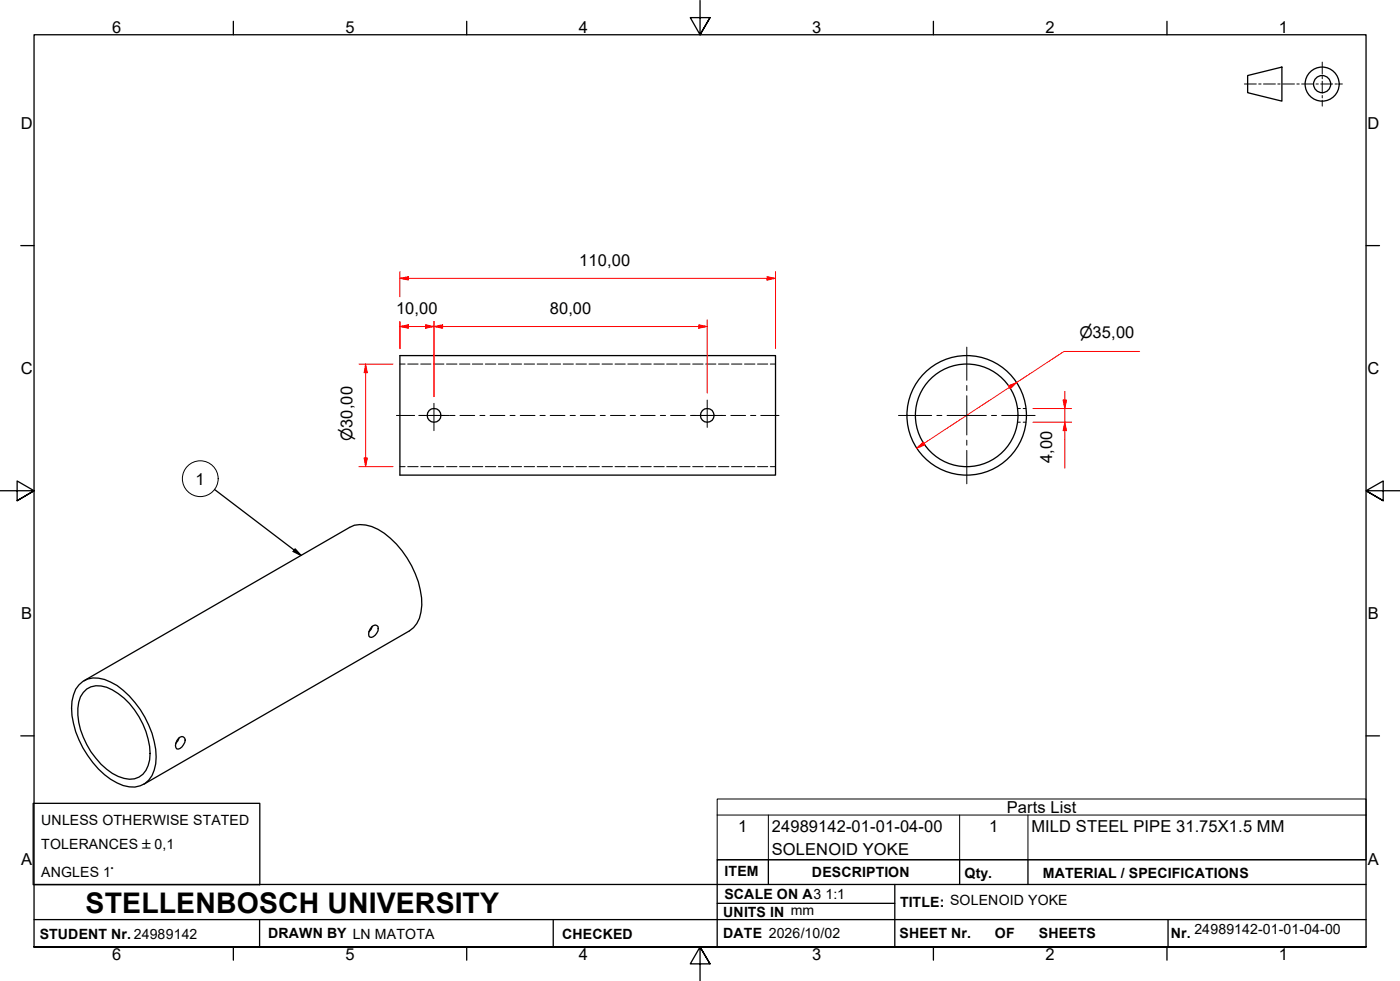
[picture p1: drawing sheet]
<svg xmlns="http://www.w3.org/2000/svg" width="410mm" height="287mm" viewBox="0 0 410 287" stroke-linecap="round" stroke-linejoin="round" font-family="sans-serif">
<!-- layer: Hidden Edges(ISO) -->
<g fill="none" stroke="#000" stroke-width=".29">
<path d="M117.1 106.6h1.5M119.4 106.6h3M123.2 106.6h3M126.9 106.6h3.1M130.7 106.6h3.1M134.6 106.6h3M138.3 106.6h3.1M142.1 106.6h3.1M145.9 106.6h3.1M149.7 106.6h3M153.5 106.6h3M157.3 106.6h3"/>
<path d="M161.1 106.6h3M164.9 106.6h3M168.7 106.6h3M172.5 106.6h3M176.3 106.6h3M180.1 106.6h3M183.8 106.6h3.1M187.6 106.6h3.1M191.5 106.6h3M195.2 106.6h3M199 106.6h3.1M202.8 106.6h3.1"/>
<path d="M206.6 106.6h3M210.4 106.6h3M214.2 106.6h3M218 106.6h3M221.8 106.6h3M225.6 106.6h1.5M297.9 119.6h.9M299.6 119.6h.8M117.1 136.6h1.5M119.4 136.6h3M123.2 136.6h3M126.9 136.6h3.1"/>
<path d="M130.7 136.6h3.1M134.6 136.6h3M138.3 136.6h3.1M142.1 136.6h3.1M145.9 136.6h3.1M149.7 136.6h3M153.5 136.6h3M157.3 136.6h3M161.1 136.6h3M164.9 136.6h3M168.7 136.6h3M172.5 136.6h3"/>
<path d="M176.3 136.6h3M180.1 136.6h3M183.8 136.6h3.1M187.6 136.6h3.1M191.5 136.6h3M195.2 136.6h3M199 136.6h3.1M202.8 136.6h3.1M206.6 136.6h3M210.4 136.6h3M214.2 136.6h3M218 136.6h3"/>
<path d="M221.8 136.6h3M225.6 136.6h1.5M297.9 123.6h.9M299.6 123.6h.8"/>
</g>
<!-- layer: Visible Edges(ISO) -->
<g fill="none" stroke="#000" stroke-width=".38">
<path d="M117.1 104.1h110v35h-110zM24.6 199.3l77.8-44.9a8.3 8.3 0 0 1 8.3 .6 27.2 27.2 0 0 1 12.8 22.2 8.9 8.9 0 0 1-3.6 7.5l-77.8 44.9M108.8 183.6l1.1-.6 .4 .1a1.86 1.86 0 0 1-.4 2.8l-.6 .5-1 .1a2.08 2.08 0 0 1 .5-2.9zM109 183.3l-.4 .9-.6 .8M23.1 200.5a7.3 7.3 0 0 1 9.3-.8 25.1 25.1 0 0 1 11.2 12.6 19.1 19.1 0 0 1 1.5 13.1 6.6 6.6 0 0 1-9 4.5 24.2 24.2 0 0 1-13-13.4 19.1 19.1 0 0 1-1.6-13.1l.7-1.6zM25.4 201.7a6.8 6.8 0 0 1 7.5 .2 22.6 22.6 0 0 1 10.9 20.6 5.8 5.8 0 0 1-7.5 5.4 18 18 0 0 1-9.7-7.9 20.3 20.3 0 0 1-3.5-14.4l.5-1.6 .8-1.3zM52.2 216.2l.5-.4 .6-.2 .4 .1a1.52 1.52 0 0 1 0 2.3 1.83 1.83 0 0 1-1.9 1.2 2.18 2.18 0 0 1 .4-3zM52.4 216l-.3 .9-.7 .7"/>
<circle cx="127.1" cy="121.6" r="2.02"/>
<circle cx="207.1" cy="121.6" r="2.02"/>
<circle cx="283" cy="121.6" r="15"/>
<circle cx="283.1" cy="121.6" r="17.5"/>
</g>
<!-- layer: Symbols(ISO) -->
<g fill="none" stroke="#000" stroke-width=".29">
<path d="M210 238.6v-4.7h190v4.7M210 238.6v13.1h190v-13.1M210 238.6h190M225 238.6v13.1M281 238.6v13.1M301 238.6v13.1"/>
<circle cx="58.6" cy="140.1" r="5.2"/>
</g>
<!-- layer: Border_0 -->
<g fill="none" stroke="#000" stroke-width=".38">
<path d="M68.3 6.2v4M136.7 6.2v4M205 .1v10.1l-2.9-5h5.8l-2.9 5 2.9-5M273.3 6.2v4M341.7 6.2v4M6.1 71.9h3.9M400 71.9h3.9M0 143.7h10l-5-2.9v5.8l5-2.9-5 2.9M410 143.7h-10l5-2.9v5.8l-5-2.9 5 2.9M6.1 215.4h3.9M400 215.4h3.9M10 277.2v-267h390v267h-390h390"/>
<path d="M68.3 277.2v3.9M136.7 277.2v3.9M273.3 277.2v3.9M341.7 277.2v3.9M207.9 282.1l-2.9-4.9 2.9 4.9h-5.8l2.9-4.9v10"/>
</g>
<!-- layer: Sketch Geometry(ISO) -->
<g fill="none" stroke="#000" stroke-width=".38">
<path d="M365.3 22.1l10-2.5v10l-10-2.5zM9.7 235.2h66.4v23.8h-66.4zM10 258.9h390M225 251.7v7.2M262 258.9v18.3M281 251.7v7.2M301 251.7v7.2M400 251.7h-190v25.5M10 277.2h390M10 269.2h390M76 269.2v8M162 269.2v8"/>
<path d="M210 264.4h52M342 269.2v8"/>
<circle cx="387.1" cy="24.6" r="5"/>
<circle cx="387.1" cy="24.6" r="2.51"/>
</g>
<g fill="none" stroke="#000" stroke-width=".29">
<path d="M387.2 18.2v3.5M364.4 24.6h3.5M368.6 24.6h.7M370 24.6h3.4M374.1 24.6h.7M375.5 24.6h3.5M379.7 24.6h.7M381.1 24.6h3.5M385.3 24.6h.7M386.7 24.6h3.5M387.2 22.4v.7M387.2 23.8v3.5"/>
<path d="M387.2 28v.7M387.2 29.4v1.7M390.9 24.6h.7M392.3 24.6h.8"/>
</g>
<!-- layer: Symbols(ISO) -->
<path d="M62.8 143.3l25.3 19.3M86.4 160.7l1.7 1.9-2.2-1.2z" fill="none" stroke="#000" stroke-width=".38"/>
<path d="M86.4 160.7l1.7 1.9-2.2-1.2z" fill="#000"/>
<!-- layer: Dimensions(ISO) -->
<path d="M297.7 112l-2.1 1.4" fill="none" stroke="#f00" stroke-width=".29"/>
<path d="M295.3 112.9l2.4-.9-1.9 1.7z" fill="#f00"/>
<path d="M295.3 112.9l2.4-.9-1.9 1.7zM270.5 129.8l-2.1 1.4" fill="none" stroke="#f00" stroke-width=".29"/>
<path d="M268.4 131.2l1.9-1.8 .5 .9z" fill="#f00"/>
<path d="M295.6 113.4l-25.1 16.4M311.8 117.1v2.5M333.7 102.9h-22.2l-13.8 9.1M268.4 131.2l1.9-1.8 .5 .9z" fill="none" stroke="#f00" stroke-width=".29"/>
<!-- layer: Center Mark(ISO) -->
<g fill="none" stroke="#000" stroke-width=".29">
<path d="M127.1 118.1v8M207.1 117.1v8M283.1 101.6v9.7M283.1 112.9v1.4M283.1 115.8v11.5M122.6 121.6h9M202.6 121.6h9M263.1 121.6h9.7M274.3 121.6h1.5M277.3 121.6h11.5M283.1 128.9v1.4M283.1 131.8v9.8"/>
<path d="M290.3 121.6h1.5M293.3 121.6h9.8"/>
</g>
<!-- layer: Centerline(ISO) -->
<g fill="none" stroke="#000" stroke-width=".29">
<path d="M116.1 121.6h5.3M122.9 121.6h1.5M125.9 121.6h4.3M131.7 121.6h1.5M134.7 121.6h4.3M140.5 121.6h1.5M143.5 121.6h4.3M149.4 121.6h1.4M152.3 121.6h4.4M158.1 121.6h1.5M161.1 121.6h4.3M166.9 121.6h1.6"/>
<path d="M169.9 121.6h4.3M175.8 121.6h1.4M178.8 121.6h4.3M184.5 121.6h1.6M187.6 121.6h4.2M193.4 121.6h1.5M196.3 121.6h4.4M202.2 121.6h1.4M205.2 121.6h4.3M210.9 121.6h1.6M214 121.6h4.3M219.8 121.6h1.5"/>
<path d="M222.8 121.6h5.3"/>
</g>
<!-- layer: Dimensions(ISO) -->
<path d="M311.3 117.1h1l-.5 2.5z" fill="#f00"/>
<path d="M311.3 117.1h1l-.5 2.5zM311.8 123.6v2.5" fill="none" stroke="#f00" stroke-width=".29"/>
<path d="M311.8 123.6l.5 2.5h-1z" fill="#f00"/>
<path d="M107.1 106.6v2.5M302.5 119.6h11.3M311.8 114.6v2.5M311.8 119.6v4M302.5 123.6h11.3M311.8 123.6l.5 2.5h-1zM311.8 126.1v10.9" fill="none" stroke="#f00" stroke-width=".29"/>
<path d="M107.1 106.6l.5 2.5h-1z" fill="#f00"/>
<path d="M107.1 106.6l.5 2.5h-1zM107.1 134.1v2.5" fill="none" stroke="#f00" stroke-width=".29"/>
<path d="M106.6 134.1h1l-.5 2.5z" fill="#f00"/>
<path d="M224.6 81.5h2.5M105.1 106.6h10M107.1 109.1v25M105.1 136.6h10M106.6 134.1h1l-.5 2.5z" fill="none" stroke="#f00" stroke-width=".29"/>
<path d="M224.6 81l2.5 .5-2.5 .5z" fill="#f00"/>
<path d="M117.1 81.5h2.5M224.6 81l2.5 .5-2.5 .5z" fill="none" stroke="#f00" stroke-width=".29"/>
<path d="M117.1 81.5l2.5-.5v1z" fill="#f00"/>
<path d="M117.1 79.5v7.4M227.1 79.5v22.6M117.1 81.5l2.5-.5v1zM117.1 94.1v8M119.6 81.5h105M127.1 95.6h2.5" fill="none" stroke="#f00" stroke-width=".29"/>
<path d="M127.1 95.6l2.5-.5v1z" fill="#f00"/>
<path d="M127.1 95.6l2.5-.5v1zM204.6 95.6h2.5" fill="none" stroke="#f00" stroke-width=".29"/>
<path d="M204.6 95.1l2.5 .5-2.5 .5z" fill="#f00"/>
<path d="M124.6 95.6h2.5M127.1 94.1v22M129.6 95.6h75M204.6 95.1l2.5 .5-2.5 .5zM207.1 93.6v21.5" fill="none" stroke="#f00" stroke-width=".29"/>
<path d="M124.6 95.1l2.5 .5-2.5 .5z" fill="#f00"/>
<path d="M117.1 95.6h2.5M124.6 95.1l2.5 .5-2.5 .5z" fill="none" stroke="#f00" stroke-width=".29"/>
<path d="M117.1 95.6l2.5-.5v1z" fill="#f00"/>
<path d="M117.1 95.6l2.5-.5v1zM117.1 94.1v8M119.6 95.6h5M127.1 94.1v22" fill="none" stroke="#f00" stroke-width=".29"/>
<text font-size="8.3" x="25.1" y="267.2">STELLENBOSCH UNIVERSITY</text>
<g font-size="4.8">
<text x="32.8" y="9.7">6</text>
<text x="101.2" y="9.7">5</text>
<text x="169.5" y="9.7">4</text>
<text x="237.8" y="9.7">3</text>
<text x="306.1" y="9.7">2</text>
<text x="374.5" y="9.7">1</text>
<text x="6.1" y="37.8">D</text>
<text x="400.4" y="37.8">D</text>
<text x="169.6" y="77.8">110,00</text>
<text x="116" y="91.9">10,00</text>
<text x="161" y="91.9">80,00</text>
<text x="6.1" y="109.6">C</text>
<text x="400.4" y="109.6">C</text>
<text x="308.1" y="135.6" transform="rotate(-90 308.1 135.6)">4,00</text>
<text x="57.3" y="141.9">1</text>
<text x="6.2" y="181.3">B</text>
<text x="400.5" y="181.3">B</text>
<text x="294.8" y="238">Parts List</text>
<text x="216.2" y="243.6">1</text>
<text x="226" y="243.6">24989142-01-01-04-00</text>
<text x="289.6" y="243.6">1</text>
<text x="302" y="243.7">MILD STEEL PIPE 31.75X1.5 MM</text>
<text x="226" y="250.1">SOLENOID YOKE</text>
<text x="6.2" y="253.1">A</text>
<text x="400.5" y="253.1">A</text>
<text x="32.8" y="281.1">6</text>
<text x="101.2" y="281.1">5</text>
<text x="169.5" y="281.1">4</text>
<text x="237.8" y="281.1">3</text>
<text x="306.1" y="281.1">2</text>
<text x="374.5" y="281.1">1</text>
</g>
<g font-size="4.6">
<text x="316" y="99">⌀35,00</text>
<text x="103.2" y="129.2" transform="rotate(-90 103.2 129.2)">⌀30,00</text>
</g>
<g font-size="4.1">
<text x="12.1" y="241.6">UNLESS OTHERWISE STATED</text>
<text x="12.1" y="248.5">TOLERANCES ±0,1</text>
<text x="12.1" y="256.7">ANGLES 1°</text>
<text x="212.2" y="256.5">ITEM</text>
<text x="237.7" y="256.7">DESCRIPTION</text>
<text x="282.4" y="256.9">Qty.</text>
<text x="305.4" y="256.9">MATERIAL / SPECIFICATIONS</text>
<text x="212.1" y="263">SCALE ON A3</text>
<text x="241.7" y="263.2">1:1</text>
<text x="211.8" y="268.4">UNITS IN mm</text>
<text x="263.5" y="265.6">TITLE: SOLENOID YOKE</text>
<text x="11.6" y="274.8">STUDENT Nr. 24989142</text>
<text x="78.5" y="274.6">DRAWN BY LN MATOTA</text>
<text x="164.6" y="274.8">CHECKED</text>
<text x="211.8" y="274.6">DATE 2026/10/02</text>
<text x="263.4" y="274.6">SHEET Nr.</text>
<text x="291.3" y="274.6">OF</text>
<text x="304.2" y="274.6">SHEETS</text>
<text x="342.8" y="274.5">Nr. 24989142-01-01-04-00</text>
</g>
</svg>
